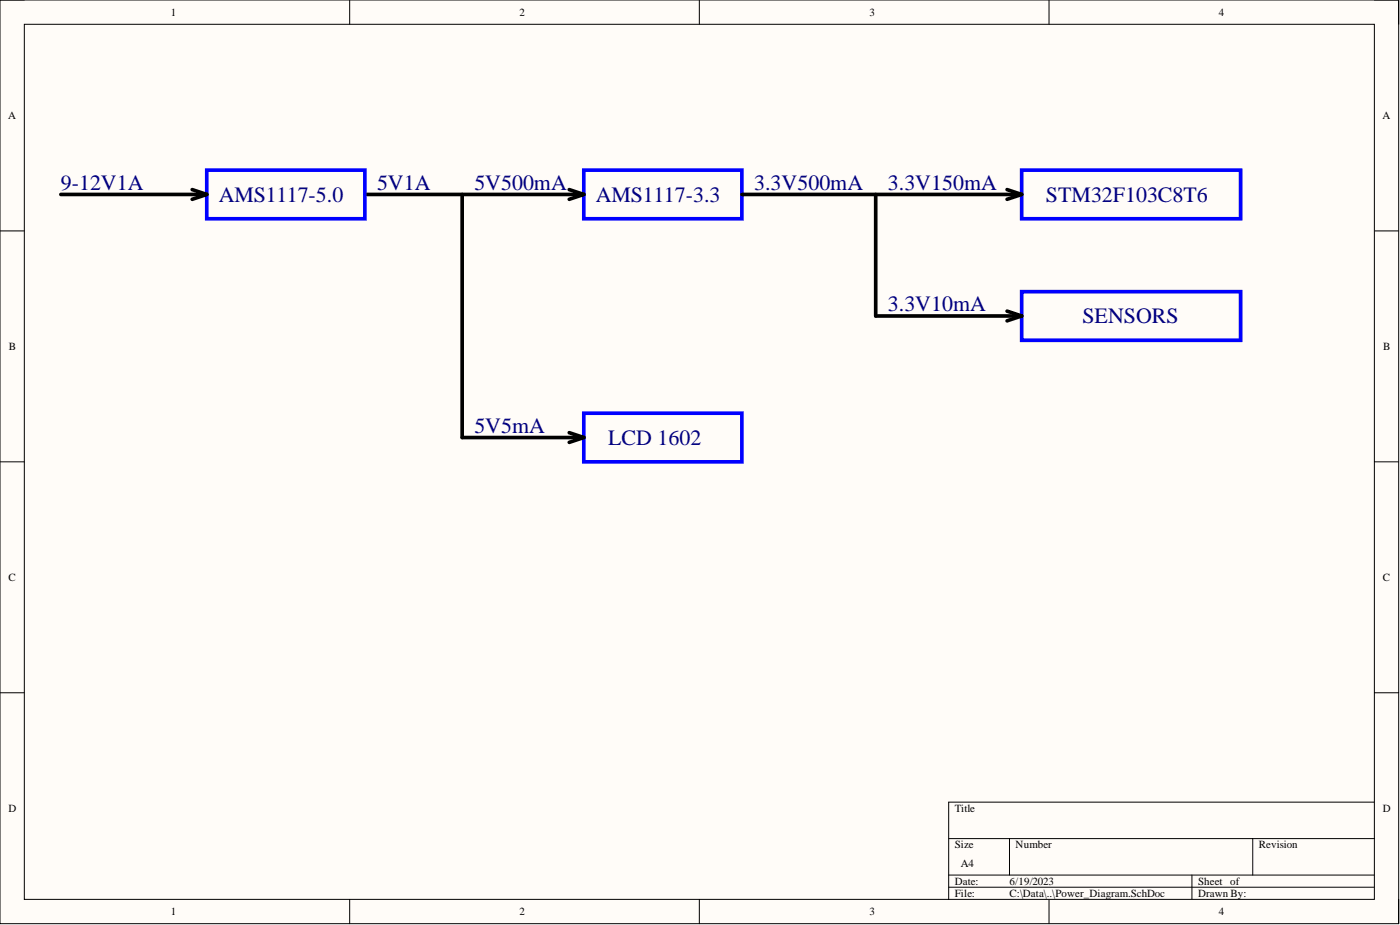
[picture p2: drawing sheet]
<svg xmlns="http://www.w3.org/2000/svg" width="292mm" height="193mm" viewBox="0 0 292 193" stroke-linecap="round" stroke-linejoin="round" font-family="sans-serif">
<path d="M0 0h291.8v192.7h-291.8z" fill-rule="evenodd" fill="#fffcf8"/>
<path d="M0 0h291.8v192.7h-291.8z" fill="none" stroke="#000" stroke-width=".21"/>
<path d="M5.1 5.1h281.7v182.5h-281.7z" fill-rule="evenodd" fill="#fffcf8"/>
<g fill="none" stroke="#000" stroke-width=".21">
<path d="M0 0h5.1M73 0v5.1M145.9 0v5.1M218.9 0v5.1M286.8 0h5v5.1M5.1 5.1h281.7v182.5h-281.7zM0 48.2h5.1M286.8 48.2h5M0 96.3h5.1M286.8 96.3h5M0 144.5h5.1M286.8 144.5h5"/>
<path d="M197.9 174.9h88.9M210.6 174.9v7.7M261.4 174.9v7.7M286.8 167.3h-88.9v20.3M73 187.6v5.1M145.9 187.6v5.1M197.9 182.6h88.9M197.9 185.1h88.9M218.9 187.6v5.1M248.7 182.6v5M291.8 187.6v5.1"/>
</g>
<path d="M43.1 35.5h33v10.1h-33zM121.8 35.5h33v10.1h-33zM213.2 35.5h45.6v10.1h-45.6zM213.2 60.8h45.6v10.2h-45.6zM121.8 86.2h33v10.1h-33z" fill="none" stroke="#00f" stroke-width=".76"/>
<g fill="none" stroke="#000" stroke-width=".76">
<path d="M40.1 39.6l3 1M118.8 39.6l3 1M210.1 39.6l3.1 1M12.7 40.6h30.4M43.1 40.6l-3 1M76.1 40.6h45.7M96.4 40.6v50.7h25.4M121.8 40.6l-3 1M154.8 40.6h58.4M182.7 40.6v25.3h30.5M213.2 40.6l-3.1 1M210.1 64.9l3.1 1"/>
<path d="M213.2 65.9l-3.1 1M118.8 90.3l3 1M121.8 91.3l-3 1"/>
</g>
<g font-size="4.6" fill="#000080">
<text x="12.7" y="39.6">9-12V1A</text>
<text x="78.7" y="39.6">5V1A</text>
<text x="99" y="39.6">5V500mA</text>
<text x="157.3" y="39.6">3.3V500mA</text>
<text x="185.2" y="39.6">3.3V150mA</text>
<text x="45.7" y="42.1">AMS1117-5.0</text>
<text x="124.3" y="42.1">AMS1117-3.3</text>
<text x="218.2" y="42.1">STM32F103C8T6</text>
<text x="185.2" y="64.9">3.3V10mA</text>
<text x="225.8" y="67.4">SENSORS</text>
<text x="99" y="90.3">5V5mA</text>
<text x="126.9" y="92.8">LCD 1602</text>
</g>
<g font-size="2.3">
<text x="35.6" y="3.3">1</text>
<text x="108.4" y="3.3">2</text>
<text x="181.4" y="3.3">3</text>
<text x="254.3" y="3.3">4</text>
<text x="1.7" y="24.8">A</text>
<text x="288.4" y="24.8">A</text>
<text x="1.9" y="73">B</text>
<text x="288.6" y="73">B</text>
<text x="1.8" y="121.2">C</text>
<text x="288.5" y="121.2">C</text>
<text x="1.8" y="169.4">D</text>
<text x="199.2" y="169.4">Title</text>
<text x="288.5" y="169.4">D</text>
<text x="199.2" y="177">Size</text>
<text x="211.9" y="177">Number</text>
<text x="262.6" y="177">Revision</text>
<text x="199.2" y="184.6">Date:</text>
<text x="200.5" y="180.8">A4</text>
<text x="210.6" y="184.6">6/19/2023</text>
<text x="250" y="184.6">Sheet of</text>
<text x="35.6" y="190.9">1</text>
<text x="108.4" y="190.9">2</text>
<text x="181.4" y="190.9">3</text>
<text x="199.2" y="187.1">File:</text>
<text x="210.6" y="187.1">C:\Data\..\Power_Diagram.SchDoc</text>
<text x="250" y="187.1">Drawn By:</text>
<text x="254.3" y="190.9">4</text>
</g>
</svg>
